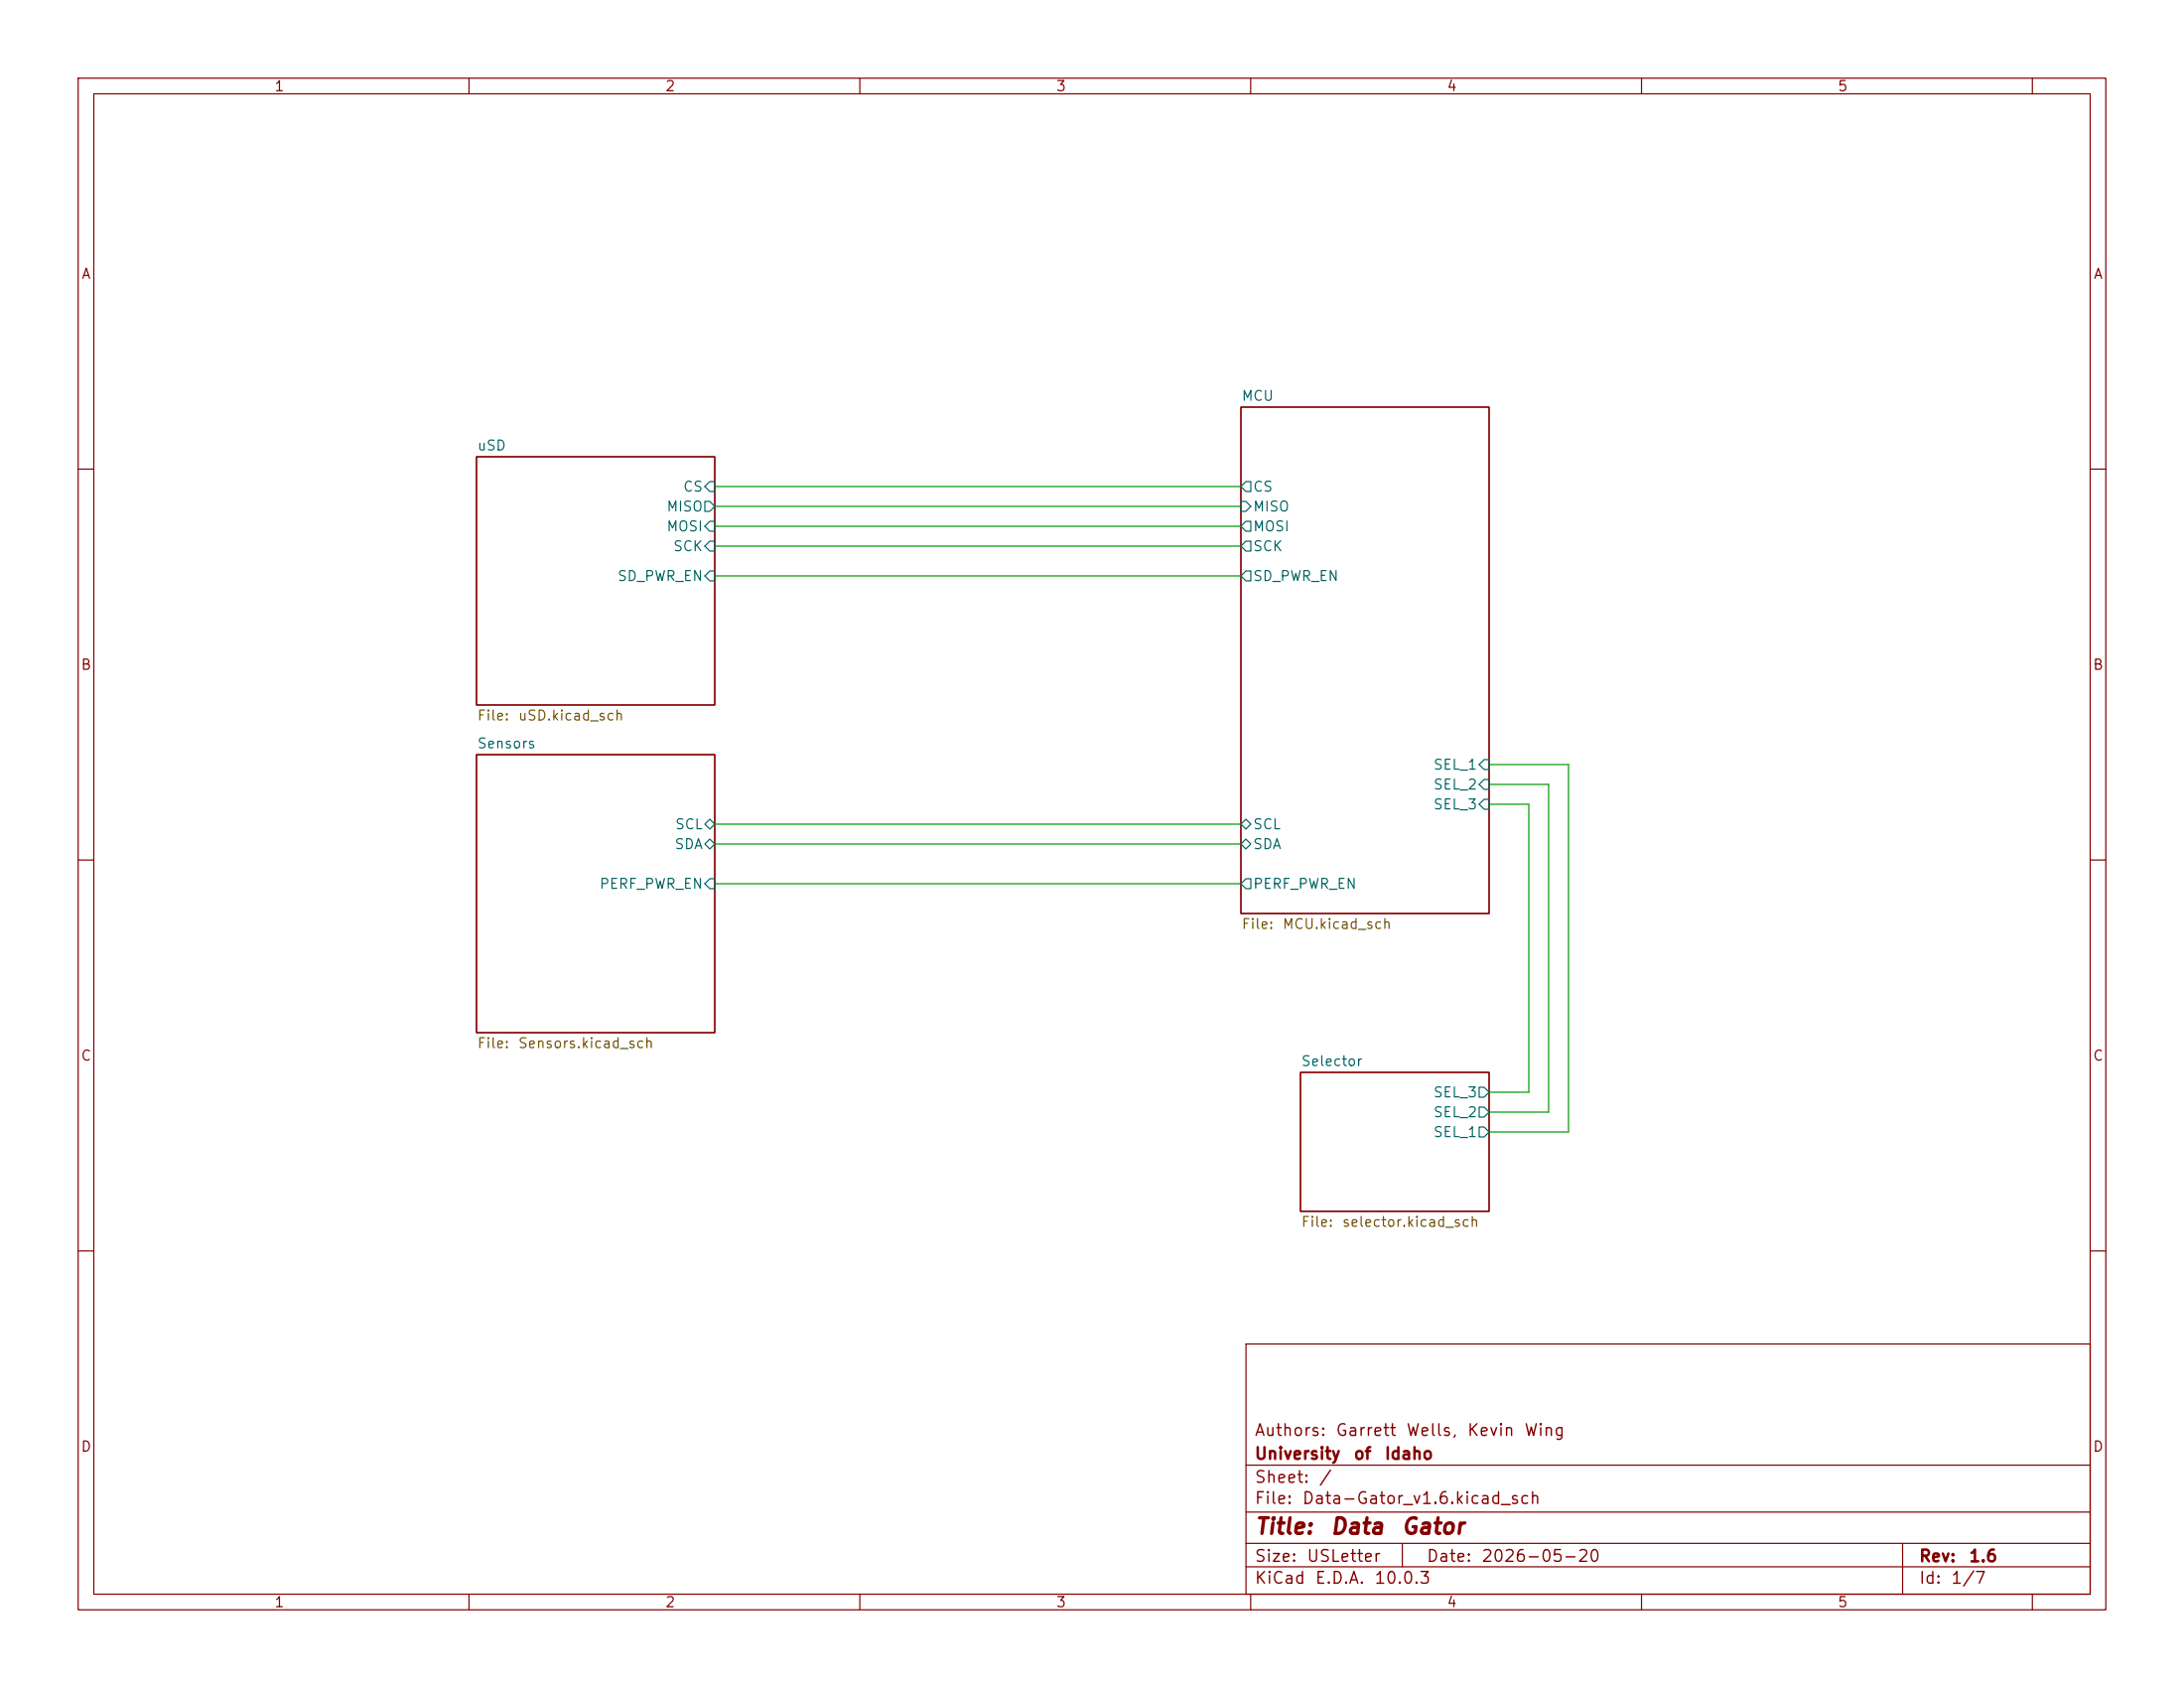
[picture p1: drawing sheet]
(kicad_sch
 (version 20260306)
 (generator "eeschema")
 (generator_version "10.0")
 (paper "USLetter")
 (title_block
  (title "Data Gator")
  (date "2026-05-20")
  (rev "1.6")
  (company "University of Idaho")
  (comment 1 "Authors: Garrett Wells, Kevin Wing"))
 (lib_symbols)
 (wire
  (pts (xy 190.5 102.87) (xy 195.58 102.87))
  (stroke (width 0) (type default)))
 (wire
  (pts (xy 91.44 62.23) (xy 158.75 62.23))
  (stroke (width 0) (type default)))
 (wire
  (pts (xy 190.5 97.79) (xy 200.66 97.79))
  (stroke (width 0) (type default)))
 (wire
  (pts (xy 190.5 139.7) (xy 195.58 139.7))
  (stroke (width 0) (type default)))
 (wire
  (pts (xy 91.44 67.31) (xy 158.75 67.31))
  (stroke (width 0) (type default)))
 (wire
  (pts (xy 91.44 105.41) (xy 158.75 105.41))
  (stroke (width 0) (type default)))
 (wire
  (pts (xy 198.12 142.24) (xy 198.12 100.33))
  (stroke (width 0) (type default)))
 (wire
  (pts (xy 195.58 139.7) (xy 195.58 102.87))
  (stroke (width 0) (type default)))
 (wire
  (pts (xy 200.66 144.78) (xy 200.66 97.79))
  (stroke (width 0) (type default)))
 (wire
  (pts (xy 91.44 73.66) (xy 158.75 73.66))
  (stroke (width 0) (type default)))
 (wire
  (pts (xy 190.5 100.33) (xy 198.12 100.33))
  (stroke (width 0) (type default)))
 (wire
  (pts (xy 91.44 113.03) (xy 158.75 113.03))
  (stroke (width 0) (type default)))
 (wire
  (pts (xy 91.44 107.95) (xy 158.75 107.95))
  (stroke (width 0) (type default)))
 (wire
  (pts (xy 91.44 69.85) (xy 158.75 69.85))
  (stroke (width 0) (type default)))
 (wire
  (pts (xy 190.5 144.78) (xy 200.66 144.78))
  (stroke (width 0) (type default)))
 (wire
  (pts (xy 91.44 64.77) (xy 158.75 64.77))
  (stroke (width 0) (type default)))
 (wire
  (pts (xy 190.5 142.24) (xy 198.12 142.24))
  (stroke (width 0) (type default)))
 (sheet
  (at 158.75 52.07)
  (size 31.75 64.77)
  (exclude_from_sim no)
  (in_bom yes)
  (on_board yes)
  (dnp no)
  (fields_autoplaced yes)
  (stroke (width 0.1524) (type solid))
  (fill (color 0 0 0 0))
  (property "Sheetname" "MCU" (at 158.75 51.3584 0) (show_name no) (do_not_autoplace no) (effects (font (size 1.27 1.27)) (justify left bottom)))
  (property "Sheetfile" "MCU.kicad_sch" (at 158.75 117.4246 0) (show_name no) (do_not_autoplace no) (effects (font (size 1.27 1.27)) (justify left top)))
  (pin "SD_PWR_EN" output (at 158.75 73.66 180) (effects (font (size 1.27 1.27)) (justify left)))
  (pin "SEL_1" input (at 190.5 97.79 0) (effects (font (size 1.27 1.27)) (justify right)))
  (pin "SEL_2" input (at 190.5 100.33 0) (effects (font (size 1.27 1.27)) (justify right)))
  (pin "SEL_3" input (at 190.5 102.87 0) (effects (font (size 1.27 1.27)) (justify right)))
  (pin "PERF_PWR_EN" output (at 158.75 113.03 180) (effects (font (size 1.27 1.27)) (justify left)))
  (pin "SCL" bidirectional (at 158.75 105.41 180) (effects (font (size 1.27 1.27)) (justify left)))
  (pin "SDA" bidirectional (at 158.75 107.95 180) (effects (font (size 1.27 1.27)) (justify left)))
  (pin "CS" output (at 158.75 62.23 180) (effects (font (size 1.27 1.27)) (justify left)))
  (pin "MISO" input (at 158.75 64.77 180) (effects (font (size 1.27 1.27)) (justify left)))
  (pin "MOSI" output (at 158.75 67.31 180) (effects (font (size 1.27 1.27)) (justify left)))
  (pin "SCK" output (at 158.75 69.85 180) (effects (font (size 1.27 1.27)) (justify left))))
 (sheet
  (at 60.96 58.42)
  (size 30.48 31.75)
  (exclude_from_sim no)
  (in_bom no)
  (on_board yes)
  (dnp no)
  (fields_autoplaced yes)
  (stroke (width 0.1524) (type solid))
  (fill (color 0 0 0 0))
  (property "Sheetname" "uSD" (at 60.96 57.7084 0) (show_name no) (do_not_autoplace no) (effects (font (size 1.27 1.27)) (justify left bottom)))
  (property "Sheetfile" "uSD.kicad_sch" (at 60.96 90.7546 0) (show_name no) (do_not_autoplace no) (effects (font (size 1.27 1.27)) (justify left top)))
  (pin "CS" input (at 91.44 62.23 0) (effects (font (size 1.27 1.27)) (justify right)))
  (pin "MISO" output (at 91.44 64.77 0) (effects (font (size 1.27 1.27)) (justify right)))
  (pin "MOSI" input (at 91.44 67.31 0) (effects (font (size 1.27 1.27)) (justify right)))
  (pin "SCK" input (at 91.44 69.85 0) (effects (font (size 1.27 1.27)) (justify right)))
  (pin "SD_PWR_EN" input (at 91.44 73.66 0) (effects (font (size 1.27 1.27)) (justify right))))
 (sheet
  (at 60.96 96.52)
  (size 30.48 35.56)
  (exclude_from_sim no)
  (in_bom yes)
  (on_board yes)
  (dnp no)
  (fields_autoplaced yes)
  (stroke (width 0.1524) (type solid))
  (fill (color 0 0 0 0))
  (property "Sheetname" "Sensors" (at 60.96 95.8084 0) (show_name no) (do_not_autoplace no) (effects (font (size 1.27 1.27)) (justify left bottom)))
  (property "Sheetfile" "Sensors.kicad_sch" (at 60.96 132.6646 0) (show_name no) (do_not_autoplace no) (effects (font (size 1.27 1.27)) (justify left top)))
  (pin "SCL" bidirectional (at 91.44 105.41 0) (effects (font (size 1.27 1.27)) (justify right)))
  (pin "SDA" bidirectional (at 91.44 107.95 0) (effects (font (size 1.27 1.27)) (justify right)))
  (pin "PERF_PWR_EN" input (at 91.44 113.03 0) (effects (font (size 1.27 1.27)) (justify right))))
 (sheet
  (at 166.37 137.16)
  (size 24.13 17.78)
  (exclude_from_sim no)
  (in_bom yes)
  (on_board yes)
  (dnp no)
  (fields_autoplaced yes)
  (stroke (width 0.1524) (type solid))
  (fill (color 0 0 0 0))
  (property "Sheetname" "Selector" (at 166.37 136.4484 0) (show_name no) (do_not_autoplace no) (effects (font (size 1.27 1.27)) (justify left bottom)))
  (property "Sheetfile" "selector.kicad_sch" (at 166.37 155.5246 0) (show_name no) (do_not_autoplace no) (effects (font (size 1.27 1.27)) (justify left top)))
  (pin "SEL_1" output (at 190.5 144.78 0) (effects (font (size 1.27 1.27)) (justify right)))
  (pin "SEL_2" output (at 190.5 142.24 0) (effects (font (size 1.27 1.27)) (justify right)))
  (pin "SEL_3" output (at 190.5 139.7 0) (effects (font (size 1.27 1.27)) (justify right))))
 (sheet_instances
  (path ""
   (page "1")))
 (embedded_fonts no))
